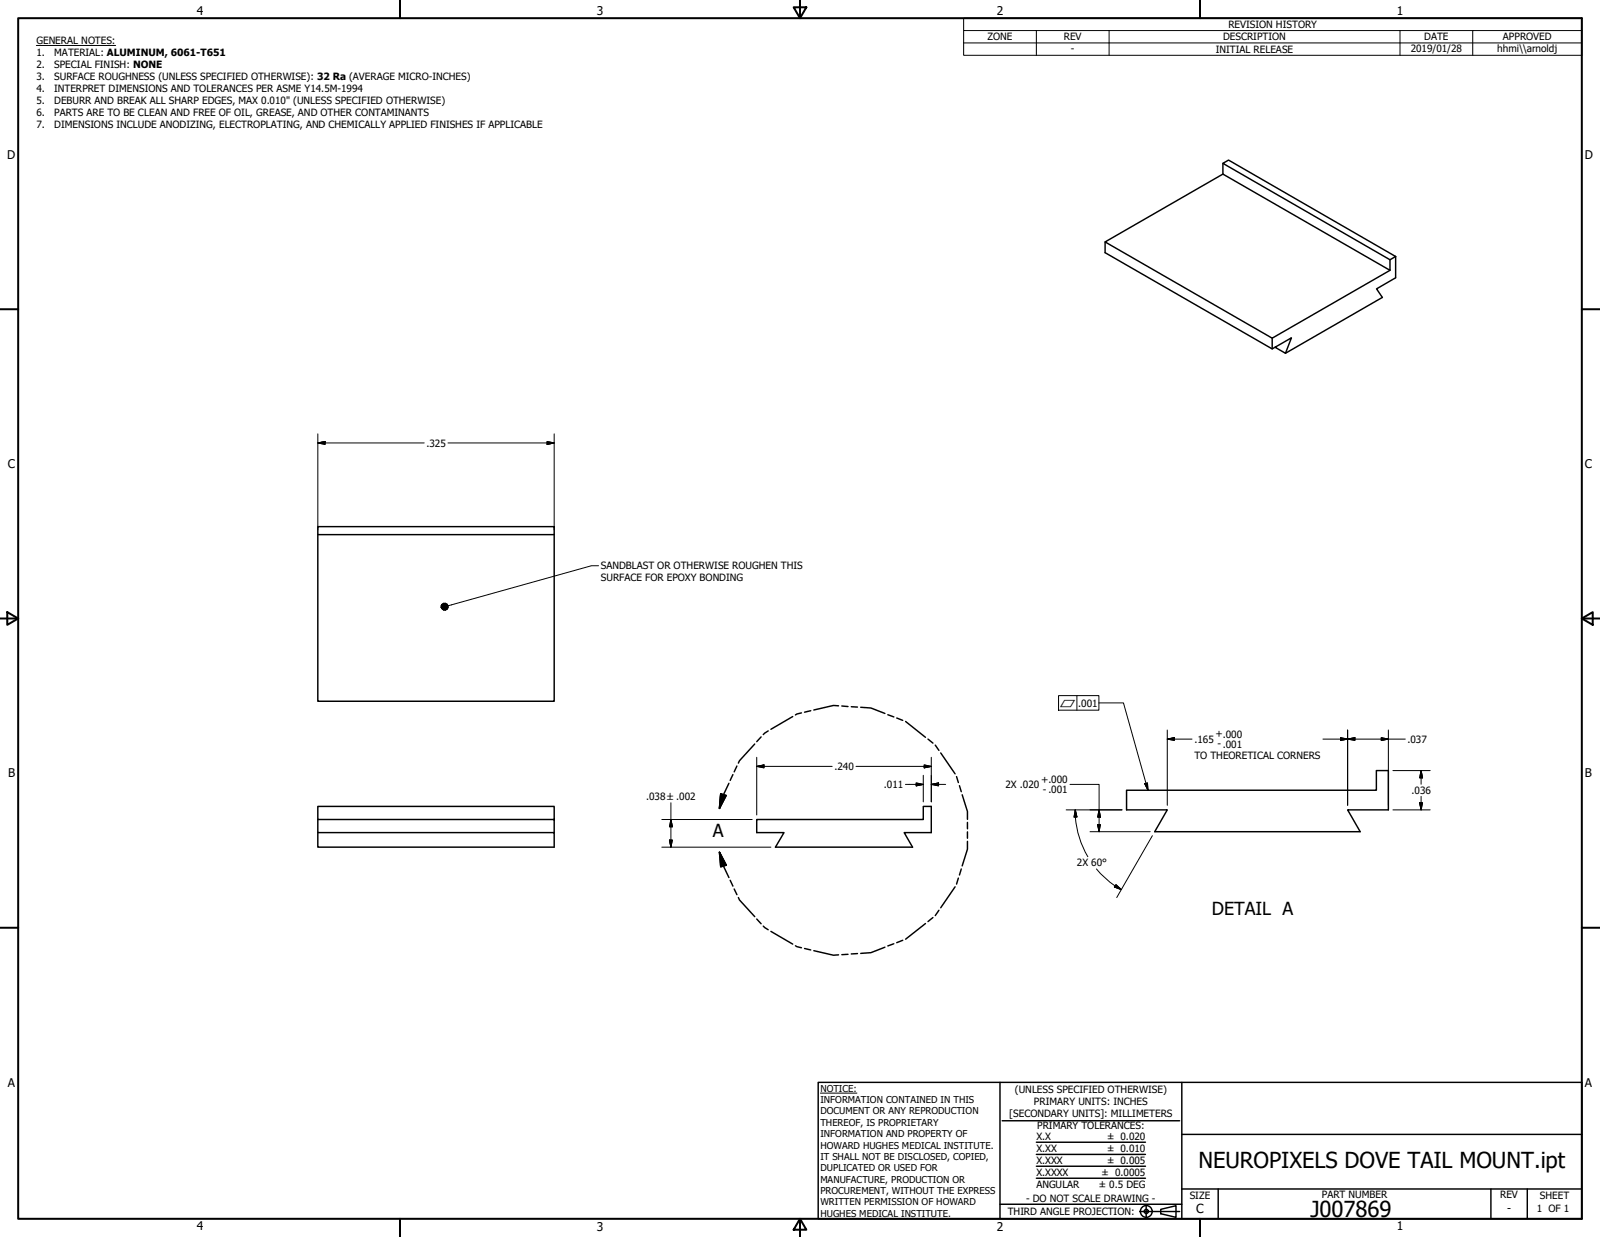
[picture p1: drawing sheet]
<svg xmlns="http://www.w3.org/2000/svg" width="559mm" height="432mm" viewBox="0 0 559 432" stroke-linecap="round" stroke-linejoin="round" font-family="sans-serif">
<!-- layer: Visible (ANSI) -->
<path d="M427.1 57l2-1.1 58.3 33.6-1.9 1.2zM427.1 57v3.8l58.4 33.6v-3.7M427.1 60.8l-41.1 23.7 58.3 33.5 41.2-23.6M386 84.5v3.7l58.3 33.6 6.7-3.9-2.1 5.4-3.6-2.1M487.4 89.5v7.5l-6.6 3.8 2 3-33.9 19.5M444.3 118v3.8M111 183.8h82.5v2.8h-82.5zM111 186.6v58.2h82.5v-58.2M393.4 275.8h87.3v-6.8h4.2v13.7h-14.2l4.3 7.6h-71.7l4.4-7.6h-14.3zM111 286.1v4.5h82.5v5.1h-82.5v-5.1M193.5 286.1v-4.6h-82.5v4.6h82.5v4.5M264.3 286.1h58.2v-4.6h2.7v9.1h-9.4l2.9 5.1h-47.9l3-5.1h-9.5z" fill="none" stroke="#000" stroke-width=".51"/>
<!-- layer: Detail Boundary (ANSI) -->
<g fill="none" stroke="#000" stroke-width=".51">
<path d="M263.6 259.7l-5.3 5.9-.4 .8M265.8 257.2l-1.5 1.7M268.3 255.1l-1.7 1.3M276.9 250.1l-7.7 4.5M279.9 248.9l-2.1 .7M283.1 248.1l-2.1 .5M292.9 246.4l-1.8-.1-6.9 1.5M294 246.4l2.2 .2M297.3 246.7l2.2 .1M300.6 246.9l3.6 .2 4.9 1.9M310.1 249.5l2.1 .8M313.2 250.6l2.1 .9"/>
<path d="M316.3 251.8l6.9 5.6M324.1 258l1.7 1.4M251.7 277.1l1.9 .6-2.3 4.5zM254.6 273.4l-1.9 4-1.4 4.8M256 270.4l-1 2M257.4 267.4l-1 2M326.6 260.1l1.3 1.8M328.5 262.8l5.1 7.3M334.1 271.1l.6 2.1M335.1 274.3l.6 2.1M336 277.4l1.9 5.9v2.7M251.3 297.5l2.3 4.5-1.9 .6z"/>
<path d="M251.3 297.5l1.4 4.8 1.9 4M337.9 293.7v2.7l-1.9 5.9M337.9 287.1v2.2M337.9 290.4v2.2M255 307.3l1 2M256.4 310.3l1 2M257.9 313.3l.4 .8 5.3 5.9M327.9 317.8l-1.3 1.8M333.6 309.6l-5.1 7.3M334.7 306.5l-.6 2.1M335.7 303.3l-.6 2.1M264.3 320.8l1.5 1.7"/>
<path d="M266.6 323.3l1.7 1.2M269.2 325.1l7.7 4.5M277.8 330.1l2.1 .7M281 331.1l2.1 .5M284.2 331.9l6.9 1.5 1.8-.1M296.2 333.1l-2.2 .1M299.5 332.9l-2.2 .1M309.1 330.6l-4.9 1.9-3.6 .3M312.2 329.4l-2.1 .8M315.3 328.2l-2.1 .9M323.2 322.4l-6.9 5.5M325.8 320.3l-1.7 1.4"/>
</g>
<path d="M251.7 277.1l-.4 5.1zM251.7 277.1l1.9 .6-2.3 4.5zM251.3 297.5l2.3 4.5zM251.3 297.5l2.3 4.5-1.9 .6z" fill="#000" stroke="#000" stroke-width=".51"/>
<!-- layer: Border (ANSI) -->
<g fill="none" stroke="#000" stroke-width=".7">
<path d="M6.3 6.3h546.1v419.1h-546.1zM139.7 0v6.3M277.2 2.5h4.4l-2.2 3.8zM279.4 0v6.3M419.1 0v6.3M0 107.9h6.3M552.4 107.9h6.4M0 215.9h6.3M2.5 213.7l3.8 2.2-3.8 2.2zM552.4 215.9l3.9-2.2v4.4zM552.4 215.9h6.4M0 323.8h6.3"/>
<path d="M552.4 323.8h6.4M139.7 425.4v6.4M279.4 425.4l2.2 3.9h-4.4zM279.4 425.4v6.4M419.1 425.4v6.4"/>
</g>
<!-- layer: Title (ANSI) -->
<g fill="none" stroke="#000" stroke-width=".51">
<path d="M285.8 377.8h266.6v47.6h-266.6zM349.2 377.8v47.6M412.7 377.8v47.6M350 391.2h62M361.9 398.7h38.1M412.7 396h139.7M361.9 411.3h38.1M361.9 407.1h38.1M361.9 403h38.1M412.7 415h139.7M425.4 415v10.4M520.7 415v10.4"/>
<path d="M533.4 415v10.4M349.2 420.4h63.5M398 422.9h14M400.3 420.6v4.6M405.4 422.1l5.3-1.2v4l-5.3-1.2z"/>
<circle cx="400.3" cy="422.9" r="2.06"/>
<circle cx="400.3" cy="422.9" r=".73"/>
</g>
<path d="M286.5 381.6h12.8" fill="none" stroke="#000" stroke-width=".35"/>
<!-- layer: Symbol (ANSI) -->
<g fill="none" stroke="#000" stroke-width=".35">
<path d="M12.7 15.9h27.7M336.5 10.7v-4.4h215.9v4.4M336.5 15h215.9M361.9 10.7v8.6M387.3 10.7v8.6M488.9 10.7v8.6M514.3 10.7v8.6M552.4 10.7h-215.9v4.3M552.4 10.7v8.6h-215.9v-4.3M209 197.5h-2.4l-50.1 14M369.7 242.8h14.1v5.1h-14.1zM376.1 242.8v5.1"/>
<path d="M383.8 245.4h8.6l8.5 30.4M399.8 273.6l.9-.3 .2 2.5z"/>
</g>
<!-- layer: Dimension (ANSI) -->
<g fill="none" stroke="#000" stroke-width=".35">
<path d="M111 154.6l2.5-.5v1zM111 154.6h37.1M111 151.4v33.6M156.5 154.6h37M191.1 154.1l2.4 .5-2.4 .5zM193.5 151.4v33.6M407.7 258l2.4-.5v.9zM407.7 258h8.6M407.7 254.8v26.3M462 258h28.8M468.2 257.5l2.5 .5-2.5 .4zM470.7 258l2.5-.5v.9z"/>
<path d="M470.7 254.8v26.3M482.4 257.5l2.5 .5-2.5 .4zM484.9 254.8v26.3M264.3 267.5l2.5-.5v1zM264.3 267.5h26.3M264.3 264.4v20.1M299 267.5h26.2M316.2 273.8h6.3M320 273.3l2.5 .5-2.5 .5zM322.5 270.6v9.3M322.8 267l2.4 .5-2.4 .5zM325.2 273.8l2.6-.5v1z"/>
<path d="M325.2 273.8h5.1M325.2 264.4v15.5M373.7 273.8h10.2v16.5M486.5 269h13M496.3 269l.5 2.5h-1zM496.3 269v4.7M496.3 278v4.7M231.1 286.1h31.6M231.1 295.7h38.1M233.8 293.2h1l-.5 2.5zM234.3 286.1l.5 2.5h-1zM234.3 280.2v15.5"/>
<path d="M372.4 282.7h19.5M375.5 282.7l.6 2.5h-1zM375.5 282.7l.1 2.5M375.6 285.2a32.2 32.2 0 0 0 4.3 13.9M380.7 290.3h21M383.3 287.8h1l-.4 2.5zM383.9 282.7l.4 2.5h-1zM402.5 291.7l-12.5 21.6M486.5 282.7h13M495.8 280.2h1l-.5 2.5zM382.9 303.3l2.7 2.9 3.8 3.1M389.4 309.2l2.2 1.3"/>
<path d="M389.8 308.8l1.8 1.7-2.4-.9z"/>
</g>
<g fill="#000" stroke="#000" stroke-width=".35">
<path d="M111 154.6l2.5-.5zM111 154.6l2.5-.5v1zM191.1 155.1l2.4-.5zM191.1 154.1l2.4 .5-2.4 .5zM407.7 258l2.4-.5zM407.7 258l2.4-.5v.9zM468.2 258.4l2.5-.4zM468.2 257.5l2.5 .5-2.5 .4zM470.7 258l2.5-.5zM470.7 258l2.5-.5v.9zM482.4 258.4l2.5-.4zM482.4 257.5l2.5 .5-2.5 .4z"/>
<path d="M264.3 267.5l2.5-.5zM264.3 267.5l2.5-.5v1zM320 274.3l2.5-.5zM320 273.3l2.5 .5-2.5 .5zM322.8 268l2.4-.5zM322.8 267l2.4 .5-2.4 .5zM325.2 273.8l2.6-.5zM325.2 273.8l2.6-.5v1zM496.3 269l.5 2.5zM496.3 269l.5 2.5h-1zM233.8 293.2l.5 2.5zM233.8 293.2h1l-.5 2.5z"/>
<path d="M234.3 286.1l.5 2.5zM234.3 286.1l.5 2.5h-1zM375.5 282.7l.6 2.5zM375.5 282.7l.6 2.5h-1zM383.3 287.8l.6 2.5zM383.3 287.8h1l-.4 2.5zM383.9 282.7l.4 2.5zM383.9 282.7l.4 2.5h-1zM495.8 280.2l.5 2.5zM495.8 280.2h1l-.5 2.5zM389.2 309.6l2.4 .9zM389.8 308.8l1.8 1.7-2.4-.9z"/>
</g>
<!-- layer: Symbol (ANSI) -->
<g fill="#000" stroke="#000" stroke-width=".35">
<path d="M154.1 212.1l.9 .9-.6-.3zM154.1 212.1l1.5 .9h-.6zM154.1 212.1l2.1 .6-.6 .3zM154.1 212.1h2.4l-.3 .6zM154.1 212.1l2.4-.6v.6zM154.1 212.1l2-1.2 .4 .6zM155.6 210.6l.5 .3-2 1.2zM154.9 210.6h.7l-1.5 1.5zM154.4 210.9l.5-.3-.8 1.5zM154.4 210.9l-.3 1.2v-.6zM154.1 211.5v.6zM399.8 273.6l1.1 2.2z"/>
<path d="M399.8 273.6l.9-.3 .2 2.5z"/>
</g>
<g font-size="7.7">
<text x="418.5" y="407.6">NEUROPIXELS DOVE TAIL MOUNT.ipt</text>
<text x="457.7" y="424.8">J007869</text>
</g>
<g font-size="6.3">
<text x="249" y="292.2">A</text>
<text x="423.2" y="319.3">DETAIL A</text>
</g>
<text font-size="4.4" x="417.8" y="423.5">C</text>
<g font-size="4.2">
<text x="68.7" y="5.3">4</text>
<text x="208.4" y="5.3">3</text>
<text x="348.1" y="5.3">2</text>
<text x="487.8" y="5.3">1</text>
<text x="2.5" y="55.5">D</text>
<text x="553.5" y="55.5">D</text>
<text x="2.8" y="163.4">C</text>
<text x="553.5" y="163.4">C</text>
<text x="2.9" y="271.4">B</text>
<text x="553.5" y="271.4">B</text>
<text x="2.8" y="379.3">A</text>
<text x="553.5" y="379.3">A</text>
<text x="68.7" y="429.5">4</text>
<text x="208.4" y="429.6">3</text>
<text x="348.1" y="429.6">2</text>
<text x="487.8" y="429.5">1</text>
</g>
<text font-size="3.8" x="526.4" y="423.1">-</text>
<g font-size="3.5">
<text x="429" y="9.8">REVISION HISTORY</text>
<text x="12.7" y="15.3">GENERAL NOTES:</text>
<text x="344.9" y="14.1">ZONE</text>
<text x="371.5" y="14.1">REV</text>
<text x="427.2" y="14.1">DESCRIPTION</text>
<text x="497.4" y="14.1">DATE</text>
<text x="524.9" y="14.1">APPROVED</text>
<text x="12.7" y="19.5">1.</text>
<text x="12.7" y="23.7">2.</text>
<text x="18.9" y="19.5">MATERIAL: ALUMINUM, 6061-T651</text>
<text x="18.9" y="23.7">SPECIAL FINISH: NONE</text>
<text x="374" y="18.3">-</text>
<text x="424.6" y="18.4">INITIAL RELEASE</text>
<text x="492.7" y="18.2">2019/01/28</text>
<text x="522.9" y="18.1">hhmi\\arnoldj</text>
<text x="12.7" y="27.8">3.</text>
<text x="18.9" y="27.8">SURFACE ROUGHNESS (UNLESS SPECIFIED OTHERWISE): 32 Ra (AVERAGE MICRO-INCHES)</text>
<text x="12.7" y="32">4.</text>
<text x="18.9" y="32">INTERPRET DIMENSIONS AND TOLERANCES PER ASME Y14.5M-1994</text>
<text x="12.7" y="36.2">5.</text>
<text x="12.7" y="40.4">6.</text>
<text x="18.9" y="36.2">DEBURR AND BREAK ALL SHARP EDGES, MAX 0.010&quot; (UNLESS SPECIFIED OTHERWISE)</text>
<text x="18.9" y="40.4">PARTS ARE TO BE CLEAN AND FREE OF OIL, GREASE, AND OTHER CONTAMINANTS</text>
<text x="12.7" y="44.6">7.</text>
<text x="18.9" y="44.6">DIMENSIONS INCLUDE ANODIZING, ELECTROPLATING, AND CHEMICALLY APPLIED FINISHES IF APPLICABLE</text>
<text x="148.9" y="155.9">.325</text>
<text x="209.9" y="198.8">SANDBLAST OR OTHERWISE ROUGHEN THIS</text>
<text x="209.9" y="202.9">SURFACE FOR EPOXY BONDING</text>
<text x="376.6" y="246.6">.001</text>
<text x="424.6" y="257.3">+.000</text>
<text x="417.1" y="259.3">.165</text>
<text x="425.2" y="260.9">- .001</text>
<text x="491.6" y="259.3">.037</text>
<text x="291.4" y="268.8">.240</text>
<text x="417.1" y="265">TO THEORETICAL CORNERS</text>
<text x="308.7" y="275.1">.011</text>
<text x="351.2" y="275.1">2X .020</text>
<text x="363.6" y="273.2">+.000</text>
<text x="225.7" y="279.4">.038 ±.002</text>
<text x="364.2" y="276.7">- .001</text>
<text x="493" y="277.1">.036</text>
<text x="376.1" y="302.4">2X 60°</text>
<text x="354.5" y="381.6">(UNLESS SPECIFIED OTHERWISE)</text>
<text x="352.5" y="390">[SECONDARY UNITS]: MILLIMETERS</text>
<text x="361.1" y="385.8">PRIMARY UNITS: INCHES</text>
<text x="362.3" y="394.1">PRIMARY TOLERANCES:</text>
<text x="361.9" y="397.9">X.X</text>
<text x="386.7" y="398">± 0.020</text>
<text x="361.9" y="402.1">X.XX</text>
<text x="361.9" y="406.3">X.XXX</text>
<text x="386.7" y="402.1">± 0.010</text>
<text x="386.7" y="406.3">± 0.005</text>
<text x="361.9" y="410.5">X.XXXX</text>
<text x="384.7" y="410.5">± 0.0005</text>
<text x="358.4" y="419.7">- DO NOT SCALE DRAWING -</text>
<text x="361.9" y="414.6">ANGULAR</text>
<text x="383.8" y="414.7">± 0.5 DEG</text>
<text x="415.5" y="418.4">SIZE</text>
<text x="461.6" y="418.3">PART NUMBER</text>
<text x="523.9" y="418.3">REV</text>
<text x="537.8" y="418.4">SHEET</text>
<text x="352" y="424.2">THIRD ANGLE PROJECTION:</text>
<text x="536.7" y="423.2">1 OF 1</text>
</g>
<g font-size="3.3">
<text x="370.1" y="246.6">⏥</text>
<text x="286.5" y="381.1">NOTICE:</text>
<text x="286.5" y="385">INFORMATION CONTAINED IN THIS</text>
<text x="286.5" y="389">DOCUMENT OR ANY REPRODUCTION</text>
<text x="286.5" y="392.9">THEREOF, IS PROPRIETARY</text>
<text x="286.5" y="396.9">INFORMATION AND PROPERTY OF</text>
<text x="286.5" y="400.9">HOWARD HUGHES MEDICAL INSTITUTE.</text>
<text x="286.5" y="404.9">IT SHALL NOT BE DISCLOSED, COPIED,</text>
<text x="286.5" y="408.9">DUPLICATED OR USED FOR</text>
<text x="286.5" y="412.8">MANUFACTURE, PRODUCTION OR</text>
<text x="286.5" y="416.8">PROCUREMENT, WITHOUT THE EXPRESS</text>
<text x="286.5" y="420.8">WRITTEN PERMISSION OF HOWARD</text>
<text x="286.5" y="424.8">HUGHES MEDICAL INSTITUTE.</text>
</g>
</svg>
